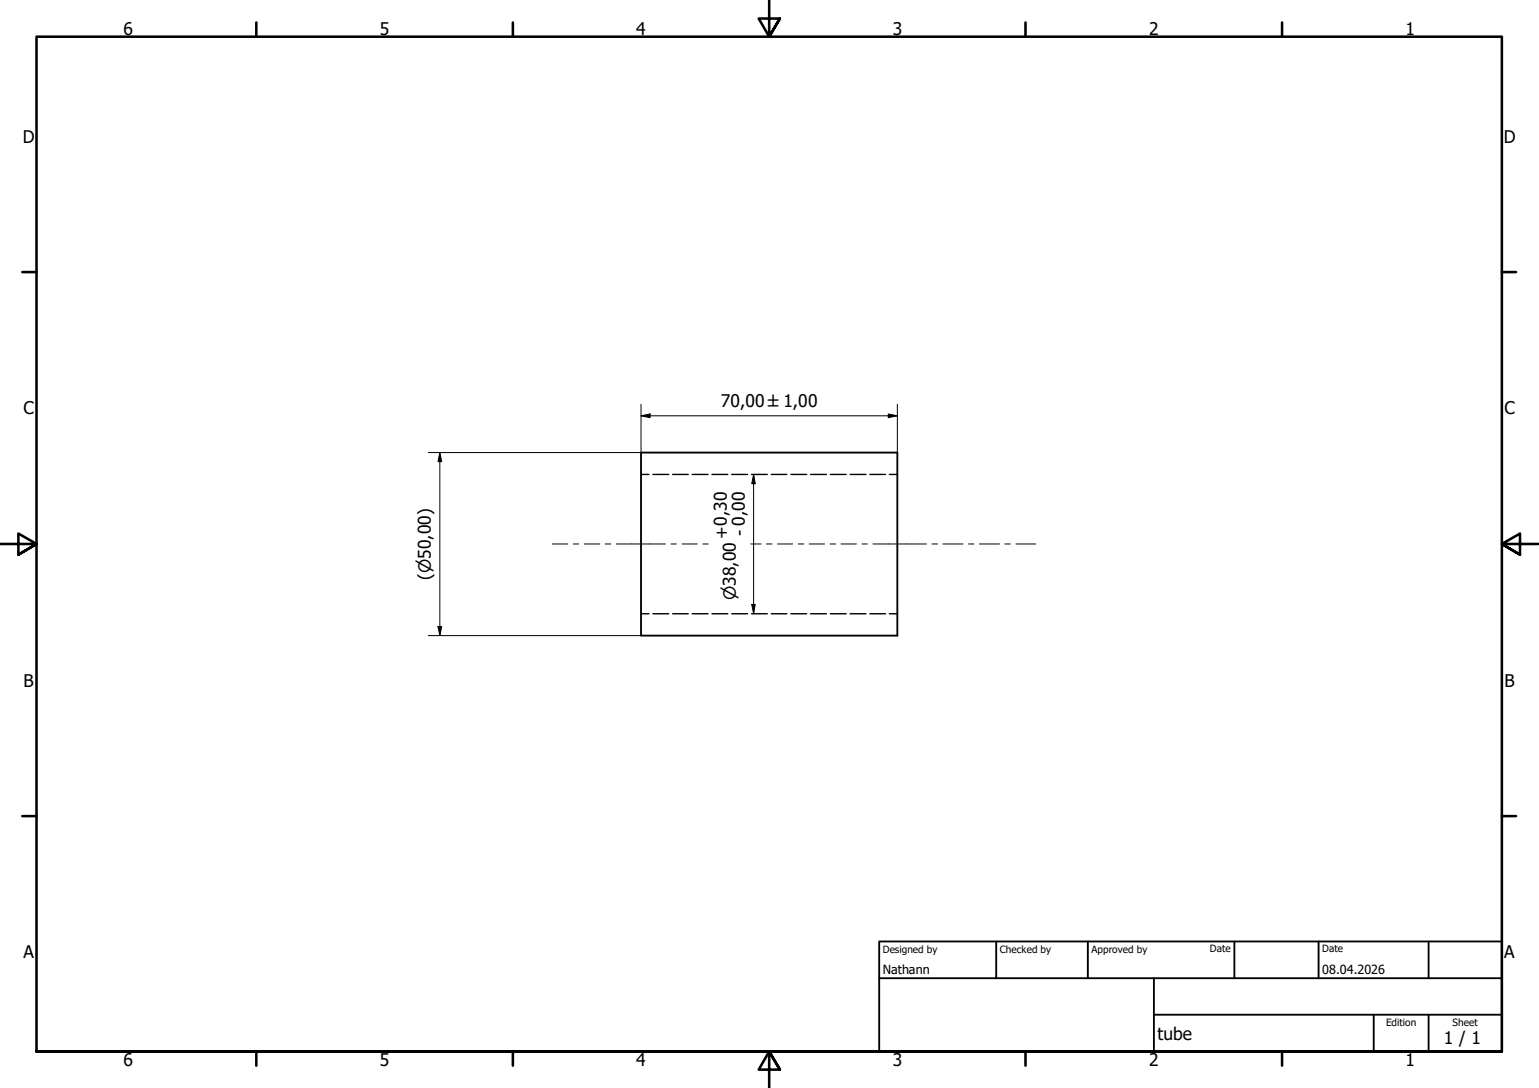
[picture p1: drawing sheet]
<svg xmlns="http://www.w3.org/2000/svg" width="420mm" height="297mm" viewBox="0 0 420 297" stroke-linecap="round" stroke-linejoin="round" font-family="sans-serif">
<!-- layer: Hidden (ISO) -->
<g fill="none" stroke="#000" stroke-width=".38">
<path d="M175 129.5h2.2M178.2 129.5h4.4M183.6 129.5h4.3M189 129.5h4.3M194.4 129.5h4.3M199.8 129.5h4.3M205.2 129.5h4.3M210.6 129.5h4.2M215.9 129.5h4.3M221.3 129.5h4.3M226.7 129.5h4.3M232.1 129.5h4.3"/>
<path d="M237.5 129.5h4.2M242.8 129.5h2.2M175 167.6h2.2M178.2 167.6h4.4M183.6 167.6h4.3M189 167.6h4.3M194.4 167.6h4.3M199.8 167.6h4.3M205.2 167.6h4.3M210.6 167.6h4.2M215.9 167.6h4.3M221.3 167.6h4.3"/>
<path d="M226.7 167.6h4.3M232.1 167.6h4.3M237.5 167.6h4.2M242.8 167.6h2.2"/>
</g>
<!-- layer: Visible (ISO) -->
<path d="M175 123.6h70v49.9h-70z" fill="none" stroke="#000" stroke-width=".51"/>
<!-- layer: Border (ISO) -->
<g fill="none" stroke="#000" stroke-width=".7">
<path d="M70 6.1v3.9M140 6.1v3.9M210 0v10l-2.9-4.9h5.8l-2.9 4.9 2.9-4.9M280 6.1v3.9M350 6.1v3.9M6.1 74.3h3.9M410 74.3h3.9M0 148.5h10l-5-2.8v5.7l5-2.9-5 2.9M420 148.5h-10l5-2.8v5.7l-5-2.9 5 2.9M6.1 222.8h3.9M410 222.8h3.9M10 287.1v-277.1h400v277.1h-400h400"/>
<path d="M70 287.1v3.8M140 287.1v3.8M212.9 292l-2.9-4.9 2.9 4.9h-5.8l2.9-4.9v9.9M280 287.1v3.8M350 287.1v3.8"/>
</g>
<!-- layer: Title (ISO) -->
<path d="M240 257h170v30.1h-170zM272 257v10.1M297 257v10.1M337 257v10.1M360 257v10.1M390 257v10.1M240 267.1h170M315 277h95M315 267.1v20M375 277v10.1M390 277v10.1" fill="none" stroke="#000" stroke-width=".51"/>
<!-- layer: Dimension (ISO) -->
<path d="M175 113.5l2.5-.5v1zM175 110.3v13.3h-58.1M175 113.5h70M242.5 113l2.5 .5-2.5 .5zM245 110.3v13.3M120.1 123.6l.5 2.4h-1zM120.1 123.6v49.9M205.7 129.5l.5 2.6h-1zM205.7 129.5v38.1M116.9 173.5h58.1M119.6 171.1h1l-.5 2.4zM205.2 165h1l-.5 2.6z" fill="none" stroke="#000" stroke-width=".27"/>
<g fill="#000">
<path d="M175 113.5l2.5-.5v1z" fill-rule="evenodd"/>
<path d="M242.5 113l2.5 .5-2.5 .5z" fill-rule="evenodd"/>
<path d="M120.1 123.6l.5 2.4h-1z" fill-rule="evenodd"/>
<path d="M205.7 129.5l.5 2.6h-1z" fill-rule="evenodd"/>
<path d="M119.6 171.1h1l-.5 2.4z" fill-rule="evenodd"/>
<path d="M205.2 165h1l-.5 2.6z" fill-rule="evenodd"/>
</g>
<!-- layer: Centerline (ISO) -->
<g fill="none" stroke="#000" stroke-width=".27">
<path d="M150.7 148.5h4.3M156.5 148.5h1.5M159.5 148.5h4.3M165.2 148.5h1.6M168.3 148.5h13.4M183.2 148.5h1.5M186.2 148.5h4.2M191.9 148.5h1.5M205 148.5h2.8M209.2 148.5h1.6M212.3 148.5h4.1M217.9 148.5h1.6"/>
<path d="M220.9 148.5h4.2M226.6 148.5h1.6M229.6 148.5h4.2M235.3 148.5h1.5M238.3 148.5h14.6M254.4 148.5h1.6M257.4 148.5h5.5M264.4 148.5h1.5M267.4 148.5h5.5M274.3 148.5h1.5M277.4 148.5h5.4"/>
</g>
<g font-size="4.8">
<text x="33.7" y="9.6">6</text>
<text x="103.7" y="9.6">5</text>
<text x="173.7" y="9.6">4</text>
<text x="243.7" y="9.6">3</text>
<text x="313.7" y="9.6">2</text>
<text x="383.7" y="9.6">1</text>
<text x="6.2" y="38.9">D</text>
<text x="410.5" y="38.9">D</text>
<text x="6.4" y="113.1">C</text>
<text x="196.8" y="111.2">70,00 ±1,00</text>
<text x="410.7" y="113.1">C</text>
<text x="198.6" y="147.1" transform="rotate(-90 198.6 147.1)">+0,30</text>
<text x="203.5" y="146.2" transform="rotate(-90 203.5 146.2)">- 0,00</text>
<text x="117.6" y="158.4" transform="rotate(-90 117.6 158.4)">(⌀50,00)</text>
<text x="6.4" y="187.4">B</text>
<text x="410.7" y="187.4">B</text>
<text x="6.4" y="261.7">A</text>
<text x="410.7" y="261.7">A</text>
<text x="316" y="283.8">tube</text>
<text x="394.2" y="285">1 / 1</text>
<text x="33.7" y="290.9">6</text>
<text x="103.7" y="290.9">5</text>
<text x="173.7" y="290.9">4</text>
<text x="243.7" y="290.9">3</text>
<text x="313.7" y="290.9">2</text>
<text x="383.7" y="290.9">1</text>
</g>
<text font-size="4.6" x="200.9" y="163.8" transform="rotate(-90 200.9 163.8)">⌀38,00</text>
<g font-size="3.4">
<text x="241" y="266">Nathann</text>
<text x="361" y="266">08.04.2026</text>
</g>
<g font-size="2.7">
<text x="241" y="260.1">Designed by</text>
<text x="273" y="260.1">Checked by</text>
<text x="298" y="260.1">Approved by</text>
<text x="330.3" y="260">Date</text>
<text x="361" y="260">Date</text>
<text x="378.4" y="280.1">Edition</text>
<text x="396.6" y="280.1">Sheet</text>
</g>
</svg>
